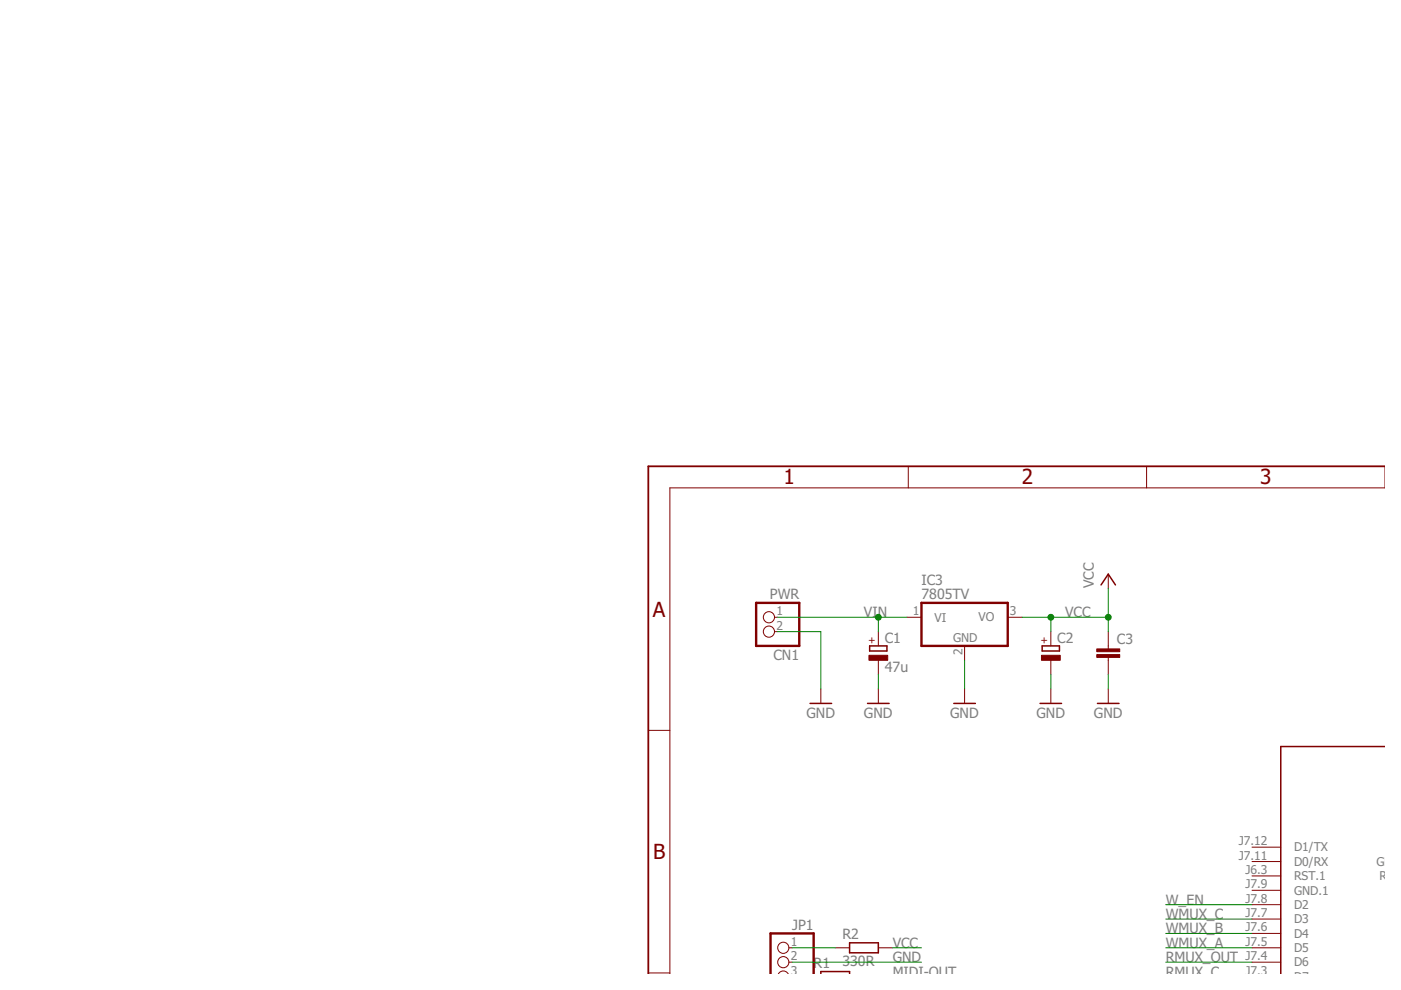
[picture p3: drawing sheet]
<svg xmlns="http://www.w3.org/2000/svg" width="297mm" height="210mm" viewBox="0 0 297 210" stroke-linecap="round" stroke-linejoin="round" font-family="sans-serif">
<path d="M293.6 98.9h-156.1v107.6" fill="none" stroke="#800000" stroke-width=".38"/>
<g fill="none" stroke="#800000" stroke-width=".21">
<path d="M192.6 98.9v4.5M243.1 98.9v4.5M293.6 103.4h-151.6v103.1M164.2 130.9h.7M164.2 133.9h.7M186.2 133.9v3M186.2 140v3M192.3 130.9h3.1M204.5 136.9v3.1M213.7 130.9h3M222.8 133.9v3M222.8 140v3"/>
<path d="M235 121.7v3.1M235 133.9v3.7M235 139.4v3.6M137.5 154.9h4.5M174 146.1v3M186.2 146.1v3M204.5 146.1v3M222.8 146.1v3M235 146.1v3M265.5 179.6h6M265.5 182.7h6M265.5 185.7h6"/>
<path d="M265.5 188.8h6M265.5 191.8h6M265.5 194.9h6M265.5 197.9h6M137.5 206.3h4.5M165.1 206.5a1.16 1.16 0 0 1 2 0M167.3 201h.6M167.3 204h.6M177.1 201h3M186.2 201h3.1M265.5 201h6M265.5 204h6"/>
<circle cx="163" cy="130.9" r="1.19"/>
<circle cx="163" cy="133.9" r="1.19"/>
<circle cx="166.1" cy="201" r="1.19"/>
<circle cx="166.1" cy="204" r="1.19"/>
</g>
<path d="M184.4 136.9h3.6v1.1h-3.6zM221 136.9h3.6v1.1h-3.6zM233.4 124l1.6-2.3 1.5 2.3M171.7 149.1h4.6M183.9 149.1h4.6M202.2 149.1h4.6M220.5 149.1h4.6M232.7 149.1h4.6M293.6 158.3h-22.1v48.2M180.1 199.9h6.1v2.1h-6.1zM174 206.5v-.5h6.1v.5" fill="none" stroke="#800000" stroke-width=".32"/>
<path d="M160.3 127.8h9.2v9.1h-9.2zM195.4 127.8h18.3v9.1h-18.3zM163.4 206.5v-8.6h9.1v8.6" fill="none" stroke="#800000" stroke-width=".51"/>
<g fill="#800000" stroke="#800000" stroke-width=".21">
<path d="M184.2 138.9h4v1.1h-4z"/>
<path d="M220.8 138.9h4v1.1h-4z"/>
<path d="M232.5 138.8h4.9v.6h-4.9z"/>
<path d="M232.5 137.6h4.9v.6h-4.9z"/>
</g>
<g fill="none" stroke="#008000" stroke-width=".21">
<path d="M164.9 130.9h27.4M164.9 133.9h9.1v12.2M186.2 130.9v3M204.5 140v6.1M216.7 130.9h18.3M222.8 130.9v3M235 124.8v9.1M186.2 143v3.1M222.8 143v3.1M235 143v3.1M247.2 197.9h18.3M247.2 194.9h18.3"/>
<path d="M247.2 191.8h18.3M167.9 201h9.2M167.9 204h27.5M189.3 201h6.1M247.2 201h18.3M247.2 204h18.3"/>
</g>
<g fill="#008000" stroke="#008000" stroke-width=".21">
<circle cx="186.2" cy="130.9" r=".61"/>
<circle cx="235" cy="130.9" r=".61"/>
<circle cx="222.8" cy="130.9" r=".61"/>
</g>
<g font-size="4.4" fill="#800000">
<text x="166.1" y="102.7">1</text>
<text x="216.6" y="102.7">2</text>
<text x="267.2" y="102.7">3</text>
<text x="138.4" y="130.7">A</text>
<text x="138.5" y="182.1">B</text>
</g>
<g font-size="3" fill="#808080">
<text x="195.4" y="124">IC3</text>
<text x="231.9" y="124.8" transform="rotate(-90 231.9 124.8)">VCC</text>
<text x="163.2" y="126.9">PWR</text>
<text x="183.2" y="130.9">VIN</text>
<text x="195.4" y="127.1">7805TV</text>
<text x="225.8" y="130.9">VCC</text>
<text x="187.6" y="136.4">C1</text>
<text x="224.2" y="136.4">C2</text>
<text x="236.8" y="136.5">C3</text>
<text x="164" y="139.9">CN1</text>
<text x="187.6" y="142.5">47u</text>
<text x="171" y="152.2">GND</text>
<text x="183.2" y="152.2">GND</text>
<text x="201.5" y="152.2">GND</text>
<text x="219.7" y="152.2">GND</text>
<text x="231.9" y="152.2">GND</text>
<text x="247.2" y="191.8">W_EN</text>
<text x="168" y="197.1">JP1</text>
<text x="247.2" y="197.9">WMUX_B</text>
<text x="247.2" y="194.9">WMUX_C</text>
<text x="178.6" y="199.2">R2</text>
<text x="189.3" y="201">VCC</text>
<text x="247.2" y="201">WMUX_A</text>
<text x="172.5" y="205.3">R1</text>
<text x="178.6" y="204.9">330R</text>
<text x="189.3" y="204">GND</text>
<text x="189.3" y="207.1">MIDI-OUT</text>
<text x="247.2" y="207.1">RMUX_C</text>
<text x="247.2" y="204">RMUX_OUT</text>
</g>
<g font-size="2.6" fill="#808080">
<text x="164.6" y="130.4">1</text>
<text x="193.5" y="130.4">1</text>
<text x="198.2" y="131.8">VI</text>
<text x="207.5" y="131.8">VO</text>
<text x="214.1" y="130.4">3</text>
<text x="164.6" y="133.5">2</text>
<text x="202.1" y="136">GND</text>
<text x="204.1" y="138.8" transform="rotate(-90 204.1 138.8)">2</text>
<text x="262.6" y="179.2">J7.12</text>
<text x="262.6" y="182.2">J7.11</text>
<text x="264" y="185.3">J6.3</text>
<text x="274.4" y="180.5">D1/TX</text>
<text x="274.4" y="183.6">D0/RX</text>
<text x="291.8" y="183.6">GND.2</text>
<text x="264" y="188.3">J7.9</text>
<text x="264" y="191.4">J7.8</text>
<text x="274.4" y="186.6">RST.1</text>
<text x="274.4" y="189.7">GND.1</text>
<text x="292.5" y="186.6">RST.2</text>
<text x="264" y="194.4">J7.7</text>
<text x="264" y="197.5">J7.6</text>
<text x="274.4" y="192.7">D2</text>
<text x="274.4" y="195.8">D3</text>
<text x="167.7" y="200.5">1</text>
<text x="167.7" y="203.6">2</text>
<text x="264" y="200.5">J7.5</text>
<text x="264" y="203.6">J7.4</text>
<text x="274.4" y="198.8">D4</text>
<text x="274.4" y="201.9">D5</text>
<text x="167.7" y="206.6">3</text>
<text x="264" y="206.6">J7.3</text>
<text x="274.4" y="204.9">D6</text>
<text x="274.4" y="208">D7</text>
</g>
<g font-size="2.1" fill="#800000">
<text x="185.5" y="136.5" transform="rotate(-90 185.5 136.5)">+</text>
<text x="222.1" y="136.5" transform="rotate(-90 222.1 136.5)">+</text>
</g>
</svg>
